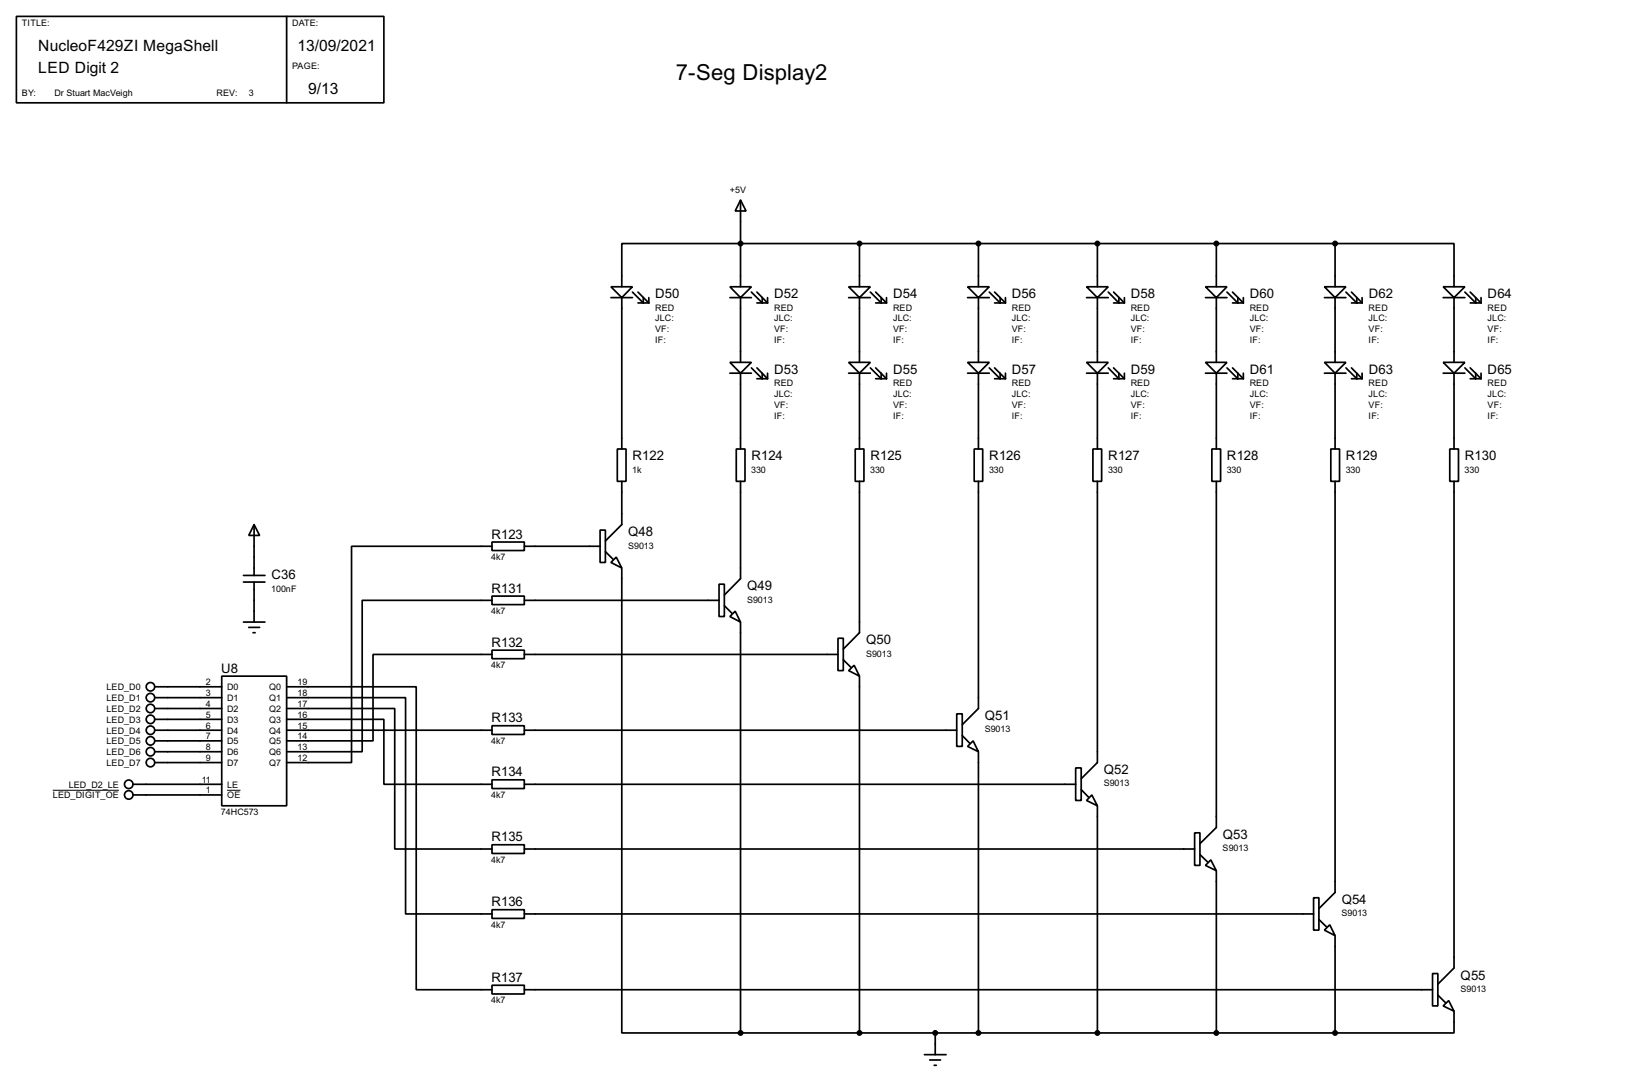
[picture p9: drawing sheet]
<svg xmlns="http://www.w3.org/2000/svg" width="383mm" height="256mm" viewBox="0 0 383 256" stroke-linecap="round" stroke-linejoin="round" font-family="sans-serif">
<g fill="none" stroke="#000" stroke-width=".4">
<path d="M3.9 3.9h86.3v20.3h-86.3zM67.4 3.9v20.3M174 47l1.3 2.6h-2.5zM174 47v20.4M202 57.2v10.2M229.9 57.2v10.2M257.9 57.2v10.2M285.8 57.2v10.2M313.7 57.2h28v10.2M313.7 57.2h-167.6v10.2M313.7 57.2v10.2M143.6 67.4h5l-2.5 2.5z"/>
<path d="M143.6 69.9h5M146.1 69.9v35.6M148.6 68.6l2.6 2.6v-1.3M149.9 68.6l2.6 2.6M149.9 71.2h2.6M152.5 69.9v1.3M171.5 67.4h5.1l-2.6 2.5zM171.5 69.9h5.1M174 69.9v15.2M176.6 68.6l2.5 2.6v-1.3M177.9 71.2h2.5M177.9 68.6l2.5 2.6"/>
<path d="M180.4 69.9v1.3M199.4 67.4h5.1l-2.5 2.5zM199.4 69.9h5.1M202 69.9v15.2M204.5 68.6l2.6 2.6v-1.3M205.8 71.2h2.5M205.8 68.6l2.5 2.6M208.3 69.9v1.3M227.4 67.4h5.1l-2.6 2.5zM227.4 69.9h5.1M229.9 69.9v15.2M232.5 68.6l2.5 2.6v-1.3"/>
<path d="M233.7 71.2h2.6M233.7 68.6l2.6 2.6M236.3 69.9v1.3M255.3 67.4h5.1l-2.5 2.5zM255.3 69.9h5.1M257.9 69.9v15.2M260.4 68.6l2.5 2.6v-1.3M261.7 71.2h2.5M261.7 68.6l2.5 2.6M264.2 69.9v1.3M283.3 67.4h5l-2.5 2.5zM283.3 69.9h5"/>
<path d="M285.8 69.9v15.2M288.3 68.6l2.6 2.6v-1.3M289.6 71.2h2.6M289.6 68.6l2.6 2.6M292.2 69.9v1.3M311.2 67.4h5.1l-2.6 2.5zM311.2 69.9h5.1M313.7 69.9v15.2M316.3 68.6l2.5 2.6v-1.3M317.6 71.2h2.5M317.6 68.6l2.5 2.6M320.1 69.9v1.3"/>
<path d="M339.1 67.4h5.1l-2.5 2.5zM339.1 69.9h5.1M341.7 69.9v15.2M344.2 68.6l2.6 2.6v-1.3M345.5 71.2h2.5M345.5 68.6l2.5 2.6M348 69.9v1.3M171.5 85.1h5.1l-2.6 2.6zM171.5 87.7h5.1M174 87.7v17.8M176.6 86.4l2.5 2.6v-1.3M177.9 86.4l2.5 2.6"/>
<path d="M177.9 89h2.5M180.4 87.7v1.3M199.4 85.1h5.1l-2.5 2.6zM199.4 87.7h5.1M202 87.7v17.8M204.5 86.4l2.6 2.6v-1.3M205.8 89h2.5M205.8 86.4l2.5 2.6M208.3 87.7v1.3M227.4 85.1h5.1l-2.6 2.6zM227.4 87.7h5.1M229.9 87.7v17.8"/>
<path d="M232.5 86.4l2.5 2.6v-1.3M233.7 89h2.6M233.7 86.4l2.6 2.6M236.3 87.7v1.3M255.3 85.1h5.1l-2.5 2.6zM255.3 87.7h5.1M257.9 87.7v17.8M260.4 86.4l2.5 2.6v-1.3M261.7 89h2.5M261.7 86.4l2.5 2.6M264.2 87.7v1.3M283.3 85.1h5l-2.5 2.6z"/>
<path d="M283.3 87.7h5M285.8 87.7v17.8M288.3 86.4l2.6 2.6v-1.3M289.6 89h2.6M289.6 86.4l2.6 2.6M292.2 87.7v1.3M311.2 85.1h5.1l-2.6 2.6zM311.2 87.7h5.1M313.7 87.7v17.8M316.3 86.4l2.5 2.6v-1.3M317.6 89h2.5M317.6 86.4l2.5 2.6"/>
<path d="M320.1 87.7v1.3M339.1 85.1h5.1l-2.5 2.6zM339.1 87.7h5.1M341.7 87.7v17.8M344.2 86.4l2.6 2.6v-1.3M345.5 89h2.5M345.5 86.4l2.5 2.6M348 87.7v1.3M145.1 105.5h2v7.6h-2zM146.1 113.1v10.1l-3.8 3.9M173 105.5h2.1v7.6h-2.1zM174 113.1v22.8l-3.8 3.9"/>
<path d="M201 105.5h2v7.6h-2zM202 113.1v35.5l-3.8 3.9M228.9 105.5h2v7.6h-2zM229.9 113.1v53.3l-3.8 3.8M256.8 105.5h2.1v7.6h-2.1zM257.9 113.1v66l-3.8 3.8M284.8 105.5h2v7.6h-2zM285.8 113.1v81.3l-3.8 3.8M312.7 105.5h2.1v7.6h-2.1zM313.7 113.1v96.5l-3.8 3.8M340.7 105.5h2v7.6h-2zM341.7 113.1v114.3l-3.8 3.8"/>
<path d="M57.2 136.7h5.1M57.2 135.2h5.1M59.7 123.2l1.3 2.6h-2.5zM59.7 123.2v12M59.7 136.7v9.4M115.6 127.3h7.6v2h-7.6zM115.6 128.3h-33v50.8h-15.2M123.2 128.3h17.8M141 124.5h1.3v7.6h-1.3zM142.3 129.6l1.8 1.8M143.6 132.1l1.2-1.2 1.3 2.5zM146.1 133.4v109.2h27.9"/>
<path d="M169 137.2h1.2v7.6h-1.2zM52.1 158.8h15.3v30.5h-15.3zM57.2 146.1h5.1M58.5 147.4h2.5M59.5 148.6h.5M115.6 140h7.6v2h-7.6zM115.6 152.7h7.6v2h-7.6zM115.6 153.7h-27.9v20.3h-20.3M115.6 141h-30.5v35.6h-17.7M123.2 141h45.8M123.2 153.7h73.7M170.2 142.3l1.8 1.8"/>
<path d="M171.5 144.8l1.3-1.2 1.2 2.5zM174 146.1v96.5M196.9 149.9h1.3v7.6h-1.3zM198.2 155l1.8 1.8M199.4 157.5l1.3-1.2 1.3 2.5zM202 158.8v83.8M36.4 171.5h15.7M36.4 161.3h15.7M36.4 163.9h15.7M36.4 166.4h15.7M36.4 169h15.7M36.4 174h15.7"/>
<path d="M36.4 176.6h15.7M36.4 179.1h15.7M67.4 161.3h30.4v71.2h17.8M67.4 163.9h27.9v50.8h20.3M67.4 166.4h25.4v33h22.8M67.4 169h22.8v15.2h25.4M67.4 171.5h48.2M115.6 170.5h7.6v2h-7.6zM123.2 171.5h101.6M224.8 167.7h1.3v7.6h-1.3zM226.1 172.8l1.8 1.8M227.4 175.3l1.3-1.3 1.2 2.6z"/>
<path d="M229.9 176.6v66M31.3 184.2h20.8M31.3 186.7h20.8M115.6 183.2h7.6v2h-7.6zM115.6 198.4h7.6v2.1h-7.6zM123.2 184.2h129.6M123.2 199.4h157.5M252.8 180.4h1.3v7.6h-1.3zM254.1 185.5l1.7 1.8M256.6 186.7l1.3 2.6-2.6-1.3zM257.9 189.3v53.3M280.7 195.6h1.3v7.7h-1.3z"/>
<path d="M115.6 213.7h7.6v2h-7.6zM123.2 214.7h185.5M282 200.7l1.8 1.8M284.5 202l1.3 2.5-2.5-1.2zM285.8 204.5v38.1M308.7 210.9h1.2v7.6h-1.2zM309.9 216l1.8 1.7M312.5 217.2l1.2 2.6-2.5-1.3zM313.7 219.8v22.8M115.6 231.4h7.6v2.1h-7.6zM123.2 232.5h213.4M336.6 228.7h1.3v7.6h-1.3z"/>
<path d="M337.9 233.7l1.8 1.8M339.1 236.3l1.3-1.3 1.3 2.5zM341.7 237.5v5.1h-28M174 242.6h139.7M217.2 247.7h5.1M218.5 249h2.5M219.5 250.2h.5M219.8 242.6v5.1"/>
<circle cx="35.3" cy="179.1" r="1"/>
<circle cx="35.3" cy="171.5" r="1"/>
<circle cx="35.3" cy="174" r="1"/>
<circle cx="35.3" cy="163.9" r="1"/>
<circle cx="35.3" cy="166.4" r="1"/>
<circle cx="35.3" cy="169" r="1"/>
<circle cx="35.3" cy="176.6" r="1"/>
<circle cx="35.3" cy="161.3" r="1"/>
<circle cx="30.2" cy="184.2" r="1"/>
<circle cx="30.2" cy="186.7" r="1"/>
</g>
<g fill="#000" stroke="#000" stroke-width=".4">
<circle cx="174" cy="57.2" r=".5"/>
<circle cx="201.9" cy="57.2" r=".5"/>
<circle cx="229.9" cy="57.2" r=".5"/>
<circle cx="257.8" cy="57.2" r=".5"/>
<circle cx="285.8" cy="57.2" r=".5"/>
<circle cx="313.7" cy="57.2" r=".5"/>
<circle cx="174" cy="242.6" r=".5"/>
<circle cx="201.9" cy="242.6" r=".5"/>
<circle cx="219.7" cy="242.6" r=".5"/>
<circle cx="229.9" cy="242.6" r=".5"/>
<circle cx="257.8" cy="242.6" r=".5"/>
<circle cx="285.8" cy="242.6" r=".5"/>
<circle cx="313.7" cy="242.6" r=".5"/>
</g>
<path d="M12.4 185.6h15.6M53.4 185.6h3.1" fill="none" stroke="#000" stroke-width=".23"/>
<text font-size="5.8" x="158.8" y="18.7">7-Seg Display2</text>
<g font-size="4.1">
<text x="9" y="12">NucleoF429ZI MegaShell</text>
<text x="69.9" y="12">13/09/2021</text>
<text x="9" y="17">LED Digit 2</text>
<text x="72.4" y="22.2">9/13</text>
</g>
<g font-size="3.5">
<text x="154" y="70.1">D50</text>
<text x="181.9" y="70.1">D52</text>
<text x="209.9" y="70.1">D54</text>
<text x="237.8" y="70.1">D56</text>
<text x="265.7" y="70.1">D58</text>
<text x="293.7" y="70.1">D60</text>
<text x="321.6" y="70.1">D62</text>
<text x="349.6" y="70.1">D64</text>
<text x="181.9" y="87.8">D53</text>
<text x="209.9" y="87.8">D55</text>
<text x="237.8" y="87.8">D57</text>
<text x="265.7" y="87.8">D59</text>
<text x="293.7" y="87.8">D61</text>
<text x="321.6" y="87.8">D63</text>
<text x="349.6" y="87.8">D65</text>
<text x="148.6" y="108.2">R122</text>
<text x="176.6" y="108.2">R124</text>
<text x="204.5" y="108.2">R125</text>
<text x="232.5" y="108.2">R126</text>
<text x="260.4" y="108.2">R127</text>
<text x="288.3" y="108.2">R128</text>
<text x="316.3" y="108.2">R129</text>
<text x="344.2" y="108.2">R130</text>
<text x="147.6" y="125.9">Q48</text>
<text x="115.5" y="126.5">R123</text>
<text x="63.8" y="136.1">C36</text>
<text x="115.5" y="139.2">R131</text>
<text x="175.6" y="138.6">Q49</text>
<text x="115.5" y="151.9">R132</text>
<text x="203.5" y="151.3">Q50</text>
<text x="52" y="158">U8</text>
<text x="115.5" y="169.7">R133</text>
<text x="231.4" y="169.1">Q51</text>
<text x="115.5" y="182.4">R134</text>
<text x="259.4" y="181.8">Q52</text>
<text x="115.5" y="197.6">R135</text>
<text x="287.3" y="197.1">Q53</text>
<text x="115.5" y="212.9">R136</text>
<text x="315.3" y="212.3">Q54</text>
<text x="115.5" y="230.6">R137</text>
<text x="343.2" y="230.1">Q55</text>
</g>
<g font-size="2.4">
<text x="5.1" y="6">TITLE:</text>
<text x="68.6" y="6">DATE:</text>
<text x="68.6" y="16.2">PAGE:</text>
<text x="5.1" y="22.5">BY:</text>
<text x="12.8" y="22.5">Dr Stuart MacVeigh</text>
<text x="50.9" y="22.5">REV:</text>
<text x="58.5" y="22.5">3</text>
<text x="171.5" y="45.3">+5V</text>
<text x="153.9" y="73">RED</text>
<text x="153.9" y="75.5">JLC:</text>
<text x="181.9" y="73">RED</text>
<text x="181.9" y="75.5">JLC:</text>
<text x="209.8" y="73">RED</text>
<text x="209.8" y="75.5">JLC:</text>
<text x="237.7" y="73">RED</text>
<text x="237.7" y="75.5">JLC:</text>
<text x="265.7" y="73">RED</text>
<text x="265.7" y="75.5">JLC:</text>
<text x="293.6" y="73">RED</text>
<text x="293.6" y="75.5">JLC:</text>
<text x="321.6" y="73">RED</text>
<text x="321.6" y="75.5">JLC:</text>
<text x="349.5" y="73">RED</text>
<text x="349.5" y="75.5">JLC:</text>
<text x="153.9" y="78.1">VF:</text>
<text x="153.9" y="80.6">IF:</text>
<text x="181.9" y="78.1">VF:</text>
<text x="181.9" y="80.6">IF:</text>
<text x="209.8" y="78.1">VF:</text>
<text x="209.8" y="80.6">IF:</text>
<text x="237.7" y="78.1">VF:</text>
<text x="237.7" y="80.6">IF:</text>
<text x="265.7" y="78.1">VF:</text>
<text x="265.7" y="80.6">IF:</text>
<text x="293.6" y="78.1">VF:</text>
<text x="293.6" y="80.6">IF:</text>
<text x="321.6" y="78.1">VF:</text>
<text x="321.6" y="80.6">IF:</text>
<text x="349.5" y="78.1">VF:</text>
<text x="349.5" y="80.6">IF:</text>
<text x="181.9" y="90.8">RED</text>
<text x="181.9" y="93.3">JLC:</text>
<text x="181.9" y="95.8">VF:</text>
<text x="209.8" y="90.8">RED</text>
<text x="209.8" y="93.3">JLC:</text>
<text x="209.8" y="95.8">VF:</text>
<text x="237.7" y="90.8">RED</text>
<text x="237.7" y="93.3">JLC:</text>
<text x="237.7" y="95.8">VF:</text>
<text x="265.7" y="90.8">RED</text>
<text x="265.7" y="93.3">JLC:</text>
<text x="265.7" y="95.8">VF:</text>
<text x="293.6" y="90.8">RED</text>
<text x="293.6" y="93.3">JLC:</text>
<text x="293.6" y="95.8">VF:</text>
<text x="321.6" y="90.8">RED</text>
<text x="321.6" y="93.3">JLC:</text>
<text x="321.6" y="95.8">VF:</text>
<text x="349.5" y="90.8">RED</text>
<text x="349.5" y="93.3">JLC:</text>
<text x="349.5" y="95.8">VF:</text>
<text x="181.9" y="98.4">IF:</text>
<text x="209.8" y="98.4">IF:</text>
<text x="237.7" y="98.4">IF:</text>
<text x="265.7" y="98.4">IF:</text>
<text x="293.6" y="98.4">IF:</text>
<text x="321.6" y="98.4">IF:</text>
<text x="349.5" y="98.4">IF:</text>
<text x="148.6" y="111.1">1k</text>
<text x="176.5" y="111.1">330</text>
<text x="204.5" y="111.1">330</text>
<text x="232.4" y="111.1">330</text>
<text x="260.4" y="111.1">330</text>
<text x="288.3" y="111.1">330</text>
<text x="316.2" y="111.1">330</text>
<text x="344.2" y="111.1">330</text>
<text x="115.4" y="131.5">4k7</text>
<text x="147.6" y="128.9">S9013</text>
<text x="63.8" y="139">100nF</text>
<text x="175.5" y="141.6">S9013</text>
<text x="115.4" y="144.2">4k7</text>
<text x="203.5" y="154.3">S9013</text>
<text x="48.4" y="160.9">2</text>
<text x="69.9" y="160.9">19</text>
<text x="115.4" y="156.9">4k7</text>
<text x="25" y="162.1">LED_D0</text>
<text x="25" y="164.7">LED_D1</text>
<text x="25" y="167.2">LED_D2</text>
<text x="48.4" y="163.5">3</text>
<text x="48.4" y="166">4</text>
<text x="53.4" y="162.1">D0</text>
<text x="53.4" y="164.7">D1</text>
<text x="53.4" y="167.2">D2</text>
<text x="63.2" y="162.1">Q0</text>
<text x="63.2" y="164.7">Q1</text>
<text x="63.2" y="167.2">Q2</text>
<text x="69.9" y="163.5">18</text>
<text x="69.9" y="166">17</text>
<text x="25" y="169.8">LED_D3</text>
<text x="25" y="172.3">LED_D4</text>
<text x="48.4" y="168.6">5</text>
<text x="48.4" y="171.1">6</text>
<text x="48.4" y="173.6">7</text>
<text x="53.4" y="169.8">D3</text>
<text x="53.4" y="172.3">D4</text>
<text x="63.2" y="169.8">Q3</text>
<text x="63.2" y="172.3">Q4</text>
<text x="69.9" y="168.6">16</text>
<text x="69.9" y="171.1">15</text>
<text x="69.9" y="173.6">14</text>
<text x="231.4" y="172">S9013</text>
<text x="25" y="174.8">LED_D5</text>
<text x="25" y="177.4">LED_D6</text>
<text x="25" y="179.9">LED_D7</text>
<text x="48.4" y="176.2">8</text>
<text x="48.4" y="178.7">9</text>
<text x="53.4" y="174.8">D5</text>
<text x="53.4" y="177.4">D6</text>
<text x="53.4" y="179.9">D7</text>
<text x="63.2" y="174.8">Q5</text>
<text x="63.2" y="177.4">Q6</text>
<text x="63.2" y="179.9">Q7</text>
<text x="69.9" y="176.2">13</text>
<text x="69.9" y="178.7">12</text>
<text x="115.4" y="174.7">4k7</text>
<text x="16.1" y="185">LED_D2_LE</text>
<text x="47.4" y="183.8">11</text>
<text x="53.4" y="185">LE</text>
<text x="259.3" y="184.7">S9013</text>
<text x="12.4" y="187.5">LED_DIGIT_OE</text>
<text x="48.4" y="186.3">1</text>
<text x="51.9" y="191.5">74HC573</text>
<text x="53.4" y="187.5">OE</text>
<text x="115.4" y="187.4">4k7</text>
<text x="115.4" y="202.7">4k7</text>
<text x="287.3" y="200">S9013</text>
<text x="315.2" y="215.2">S9013</text>
<text x="115.4" y="217.9">4k7</text>
<text x="343.2" y="233">S9013</text>
<text x="115.4" y="235.7">4k7</text>
</g>
</svg>
